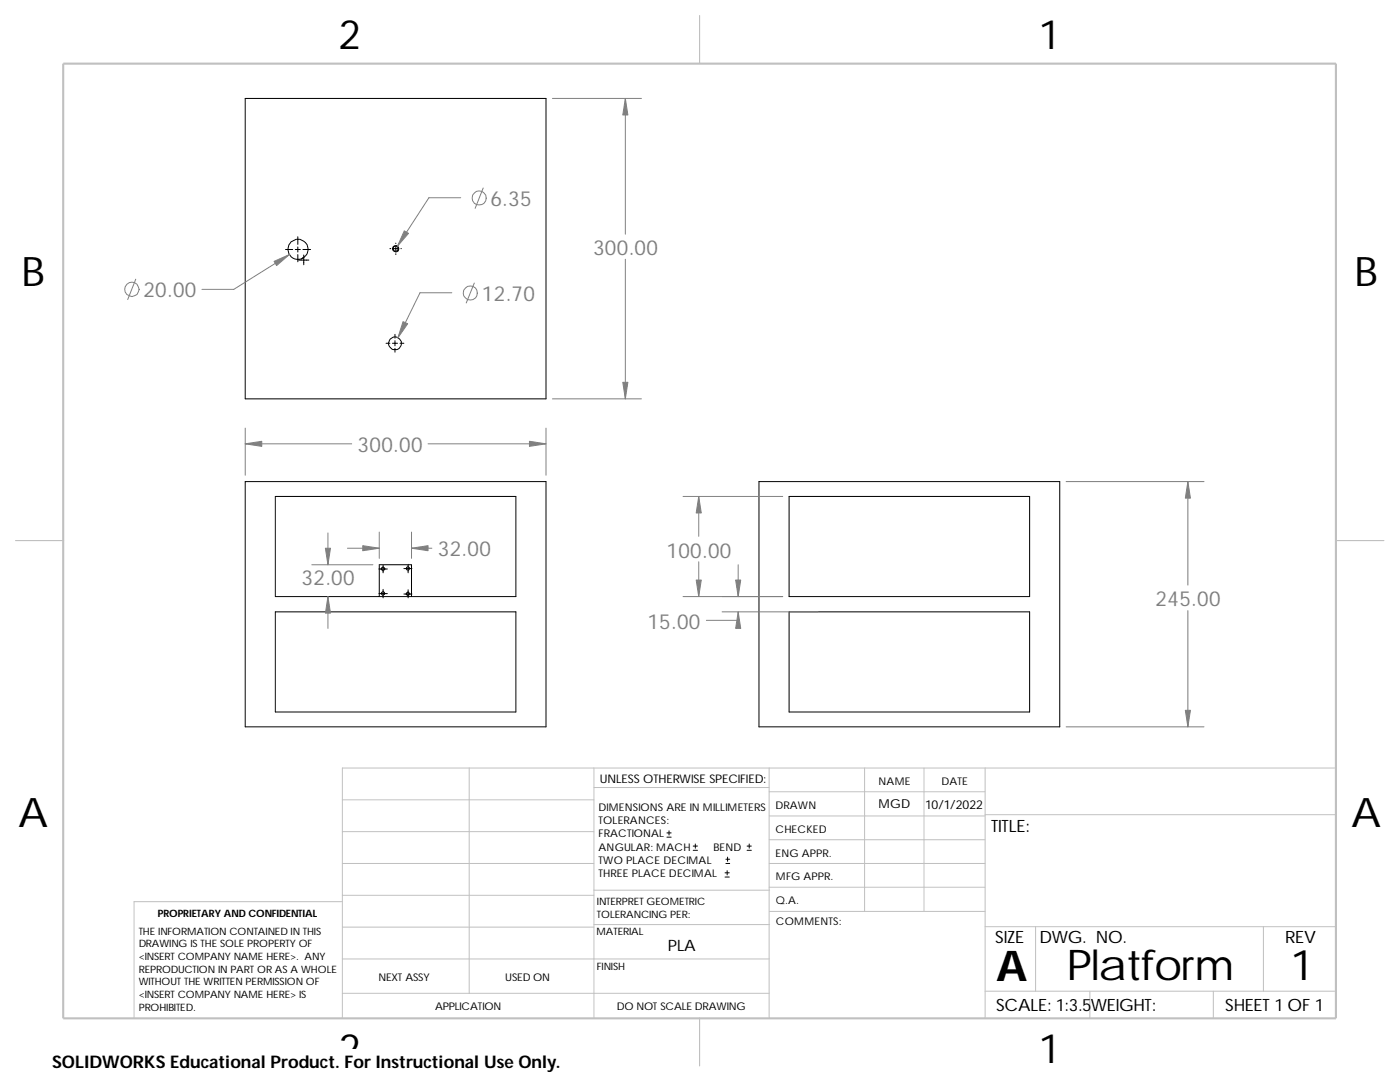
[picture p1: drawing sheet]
<svg xmlns="http://www.w3.org/2000/svg" width="279mm" height="216mm" viewBox="0 0 279 216" stroke-linecap="round" stroke-linejoin="round" font-family="sans-serif">
<g fill="none" stroke="#c0c0c0" stroke-width=".2">
<path d="M139.6 3.1v9.6M3.1 107.9h9.6M266.6 107.9h9.6M68.3 159.6h50.2M93.6 153.2v45M118.5 153.2v50M118.5 157.1h35M153.5 153.2v50M153.5 158h43.1M172.6 153.2v28.7M184.4 153.2v28.7M196.6 153.2v50"/>
<path d="M266.6 153.2h-198.3v50M68.3 178.6h50.2M68.3 172.3h50.2M68.3 165.9h50.2M68.3 179.9h-41.5v23.3M118.5 177.6h35.1M153.5 167.6h43.1M153.5 162.8h43.1M153.5 172.3h43.1M153.5 177h43.1M196.6 162.6h70M68.3 198.2h85.2"/>
<path d="M68.3 191.3h85.2M68.3 185h50.2M118.5 184.5h35.1M153.6 181.9h43M196.6 197.8h70M196.6 184.9h70M206.7 184.9v12.9M217.5 197.8v5.4M242.1 197.8v5.4M252.1 184.9v12.9M139.6 203.1v9.6"/>
</g>
<path d="M12.6 12.7h254v190.5h-254z" fill="none" stroke="#c0c0c0" stroke-width=".42"/>
<g fill="none" stroke="#000" stroke-width=".2">
<path d="M48.9 19.6h60.1v60h-60.1zM57 49.8h1.4M58.9 49.8h1M59.4 47.2v1.6M59.4 49.3v1M59.4 50.8v1.4M59.6 51.9h2M60.5 49.8h1.5M60.6 51.4l-.4 .2M60.6 50.9v1.9M77.8 49.6h.2M78.3 49.6h.2"/>
<path d="M78.5 49.6h1M79 48.5v.1M79 49.1v1M79 50.6v.2M80 49.6h.1M77 68.5h.8M78.3 68.5h1M78.8 66.7v.8M78.8 68v1M78.8 69.5v.8M79.8 68.5h.8M48.9 96.1h60.1v48.9h-60.1z"/>
<path d="M54.9 99.1h48.1v19.9h-48.1zM151.5 96.1h60v48.9h-60zM157.5 99.1h48v19.9h-48zM75.6 118.4h1.7M75.6 113.5h1.7M75.7 119v-6.3h6.4v6.3M76.5 112.7v1.6M76.5 117.6v1.7M80.6 113.5h1.6M80.6 118.5h1.6M81.4 112.6v1.7M81.4 117.7v1.6"/>
<path d="M54.9 122.1h48.1v20h-48.1zM157.5 122.1h48v20h-48zM133.1 167h.8M133.1 166.2h.8M133.5 165.8v.8M138.3 169.7h.9M138.3 168.8h.9M138.8 168.4v.8M144.7 175h.8M144.7 174.2h.8M144.9 172.3h.7M144.9 171.4h.7"/>
<path d="M145.1 173.7v.9M145.2 171v.9M149.1 169.7h.8M149.1 168.8h.8M149.5 168.4v.8"/>
<circle cx="59.5" cy="49.7" r="2"/>
<circle cx="79" cy="49.6" r=".64"/>
<circle cx="79" cy="49.6" r=".5"/>
<circle cx="78.8" cy="68.5" r="1.26"/>
<circle cx="76.4" cy="118.4" r=".33"/>
<circle cx="76.4" cy="113.5" r=".33"/>
<circle cx="81.4" cy="118.5" r=".31"/>
<circle cx="81.4" cy="113.4" r=".33"/>
</g>
<g fill="none" stroke="#808080" stroke-width=".2">
<path d="M110.2 19.6h17.8M124.8 19.6v27.1M91.9 39.5h-6.3l-6.3 9.6M96.4 37.5l-1.6 4.1M27.1 55.7l-1.6 4.1M57.7 50.8l-11 6.9h-6.4M90.2 58.4h-6.4l-4.4 9M94.7 56.5l-1.7 4M124.8 51.7v27.9M110.2 79.6h17.8M48.9 88.6h21.3M48.9 85.4v9.4"/>
<path d="M85.4 88.6h23.6M109 85.4v9.4M136.3 99.1h19.9M139.4 99.1v7.9M212.8 96.1h27.5M237.1 96.1v20.7M62.2 112.7h12.2M65.4 106.3v6.4M65.4 119v6.4M69.3 109.4h6.4M75.7 106.2v5.2M82.1 109.4h4.1"/>
<path d="M82.1 106.2v5.2M136.3 119h19.9M139.4 112.1v6.9M147.3 112.7v6.3M144.1 122.1h19.2M147.3 122.1v1.7h-6.3M237.1 121.8v23.2M212.8 145h27.5"/>
<circle cx="95.6" cy="39.5" r="1.42"/>
<circle cx="26.3" cy="57.7" r="1.44"/>
<circle cx="93.9" cy="58.4" r="1.4"/>
</g>
<g fill="#808080" stroke="#808080" stroke-width=".2">
<path d="M82.1 109.4l3.3-.5v1z"/>
<path d="M72.4 108.9l3.3 .5-3.3 .5z"/>
<path d="M48.9 88.6l3.3-.5v1z"/>
<path d="M105.7 88.1l3.3 .5-3.3 .5z"/>
<path d="M64.9 109.4h1.1l-.6 3.3z"/>
<path d="M65.4 119l.6 3.3h-1.1z"/>
<path d="M236.6 141.7h1l-.5 3.3z"/>
<path d="M237.1 96.1l.5 3.3h-1z"/>
<path d="M147.3 122.1l.5 3.3h-1z"/>
<path d="M146.8 115.7h1l-.5 3.3z"/>
<path d="M138.9 115.7h1.1l-.6 3.3z"/>
<path d="M139.4 99.1l.6 3.3h-1.1z"/>
<path d="M124.8 19.6l.5 3.3h-1z"/>
<path d="M80.7 46.1l.8 .5-2.2 2.5z"/>
<path d="M54.7 52.2l3-1.4-2.5 2.2z"/>
<path d="M124.3 76.3h1l-.5 3.3z"/>
<path d="M80.4 64.2l1 .4-2 2.8z"/>
</g>
<path d="M10.4 209.5h101.6v6.4h-101.6z" fill="#fff"/>
<g font-size="8.5">
<text x="198.8" y="195.7">A</text>
<text x="212.9" y="195.5">Platform</text>
<text x="257.6" y="195.5">1</text>
</g>
<g font-size="8.1">
<text x="67.6" y="9.7">2</text>
<text x="207.3" y="9.7">1</text>
<text x="4.3" y="57">B</text>
<text x="270.3" y="57">B</text>
<text x="3.6" y="164.9">A</text>
<text x="269.7" y="164.9">A</text>
<text x="67.6" y="212.2">2</text>
<text x="207.3" y="212.2">1</text>
</g>
<g font-size="4.1" fill="#808080">
<text x="97.9" y="41.1">6.35</text>
<text x="118.4" y="50.9">300.00</text>
<text x="28.6" y="59.4">20.00</text>
<text x="96.2" y="60.1">12.70</text>
<text x="71.4" y="90.3">300.00</text>
<text x="87.4" y="111">32.00</text>
<text x="133" y="111.3">100.00</text>
<text x="60.2" y="116.7">32.00</text>
<text x="129.2" y="125.5">15.00</text>
<text x="230.6" y="121">245.00</text>
</g>
<text font-size="3.5" x="10.4" y="213.2">SOLIDWORKS Educational Product. For Instructional Use Only.</text>
<g font-size="3.4">
<text x="197.8" y="166">TITLE:</text>
<text x="198.6" y="188.1">SIZE</text>
<text x="207.4" y="188.1">DWG. NO.</text>
<text x="256.5" y="188.2">REV</text>
<text x="198.8" y="201.7">SCALE: 1:3.5</text>
<text x="217.7" y="201.8">WEIGHT:</text>
<text x="244.5" y="201.7">SHEET 1 OF 1</text>
</g>
<text font-size="3.1" x="133.3" y="189.7">PLA</text>
<g font-size="2.5">
<text x="175.3" y="161.3">MGD</text>
<text x="184.7" y="161.5">10/1/2022</text>
</g>
<text font-size="2.4" x="119.7" y="156.2">UNLESS OTHERWISE SPECIFIED:</text>
<g font-size="2.1">
<text x="119.5" y="161.8">DIMENSIONS ARE IN MILLIMETERS</text>
<text x="154.8" y="161.5">DRAWN</text>
<text x="175.3" y="156.6">NAME</text>
<text x="187.9" y="156.7">DATE</text>
<text x="119.5" y="164.4">TOLERANCES:</text>
<text x="119.5" y="167">FRACTIONAL</text>
<text x="154.8" y="166.3">CHECKED</text>
<text x="119.5" y="172.4">TWO PLACE DECIMAL</text>
<text x="119.5" y="169.8">ANGULAR: MACH</text>
<text x="142.4" y="169.8">BEND</text>
<text x="154.8" y="170.9">ENG APPR.</text>
<text x="119.5" y="175">THREE PLACE DECIMAL</text>
<text x="154.9" y="175.7">MFG APPR.</text>
<text x="154.9" y="184.7">COMMENTS:</text>
<text x="154.9" y="180.4">Q.A.</text>
<text x="75.5" y="195.7">NEXT ASSY</text>
<text x="100.8" y="195.7">USED ON</text>
<text x="86.9" y="201.5">APPLICATION</text>
<text x="123.1" y="201.6">DO NOT SCALE DRAWING</text>
</g>
<g font-size="2">
<text x="31.5" y="182.9">PROPRIETARY AND CONFIDENTIAL</text>
<text x="119.1" y="180.6">INTERPRET GEOMETRIC</text>
<text x="119.1" y="183.1">TOLERANCING PER:</text>
<text x="27.7" y="186.5">THE INFORMATION CONTAINED IN THIS</text>
<text x="27.7" y="189.1">DRAWING IS THE SOLE PROPERTY OF</text>
<text x="27.7" y="191.5">&lt;INSERT COMPANY NAME HERE&gt;. ANY</text>
<text x="119" y="186.6">MATERIAL</text>
<text x="27.7" y="194.1">REPRODUCTION IN PART OR AS A WHOLE</text>
<text x="27.7" y="196.6">WITHOUT THE WRITTEN PERMISSION OF</text>
<text x="119.1" y="193.5">FINISH</text>
<text x="27.7" y="201.7">PROHIBITED.</text>
<text x="27.7" y="199.1">&lt;INSERT COMPANY NAME HERE&gt; IS</text>
</g>
</svg>
